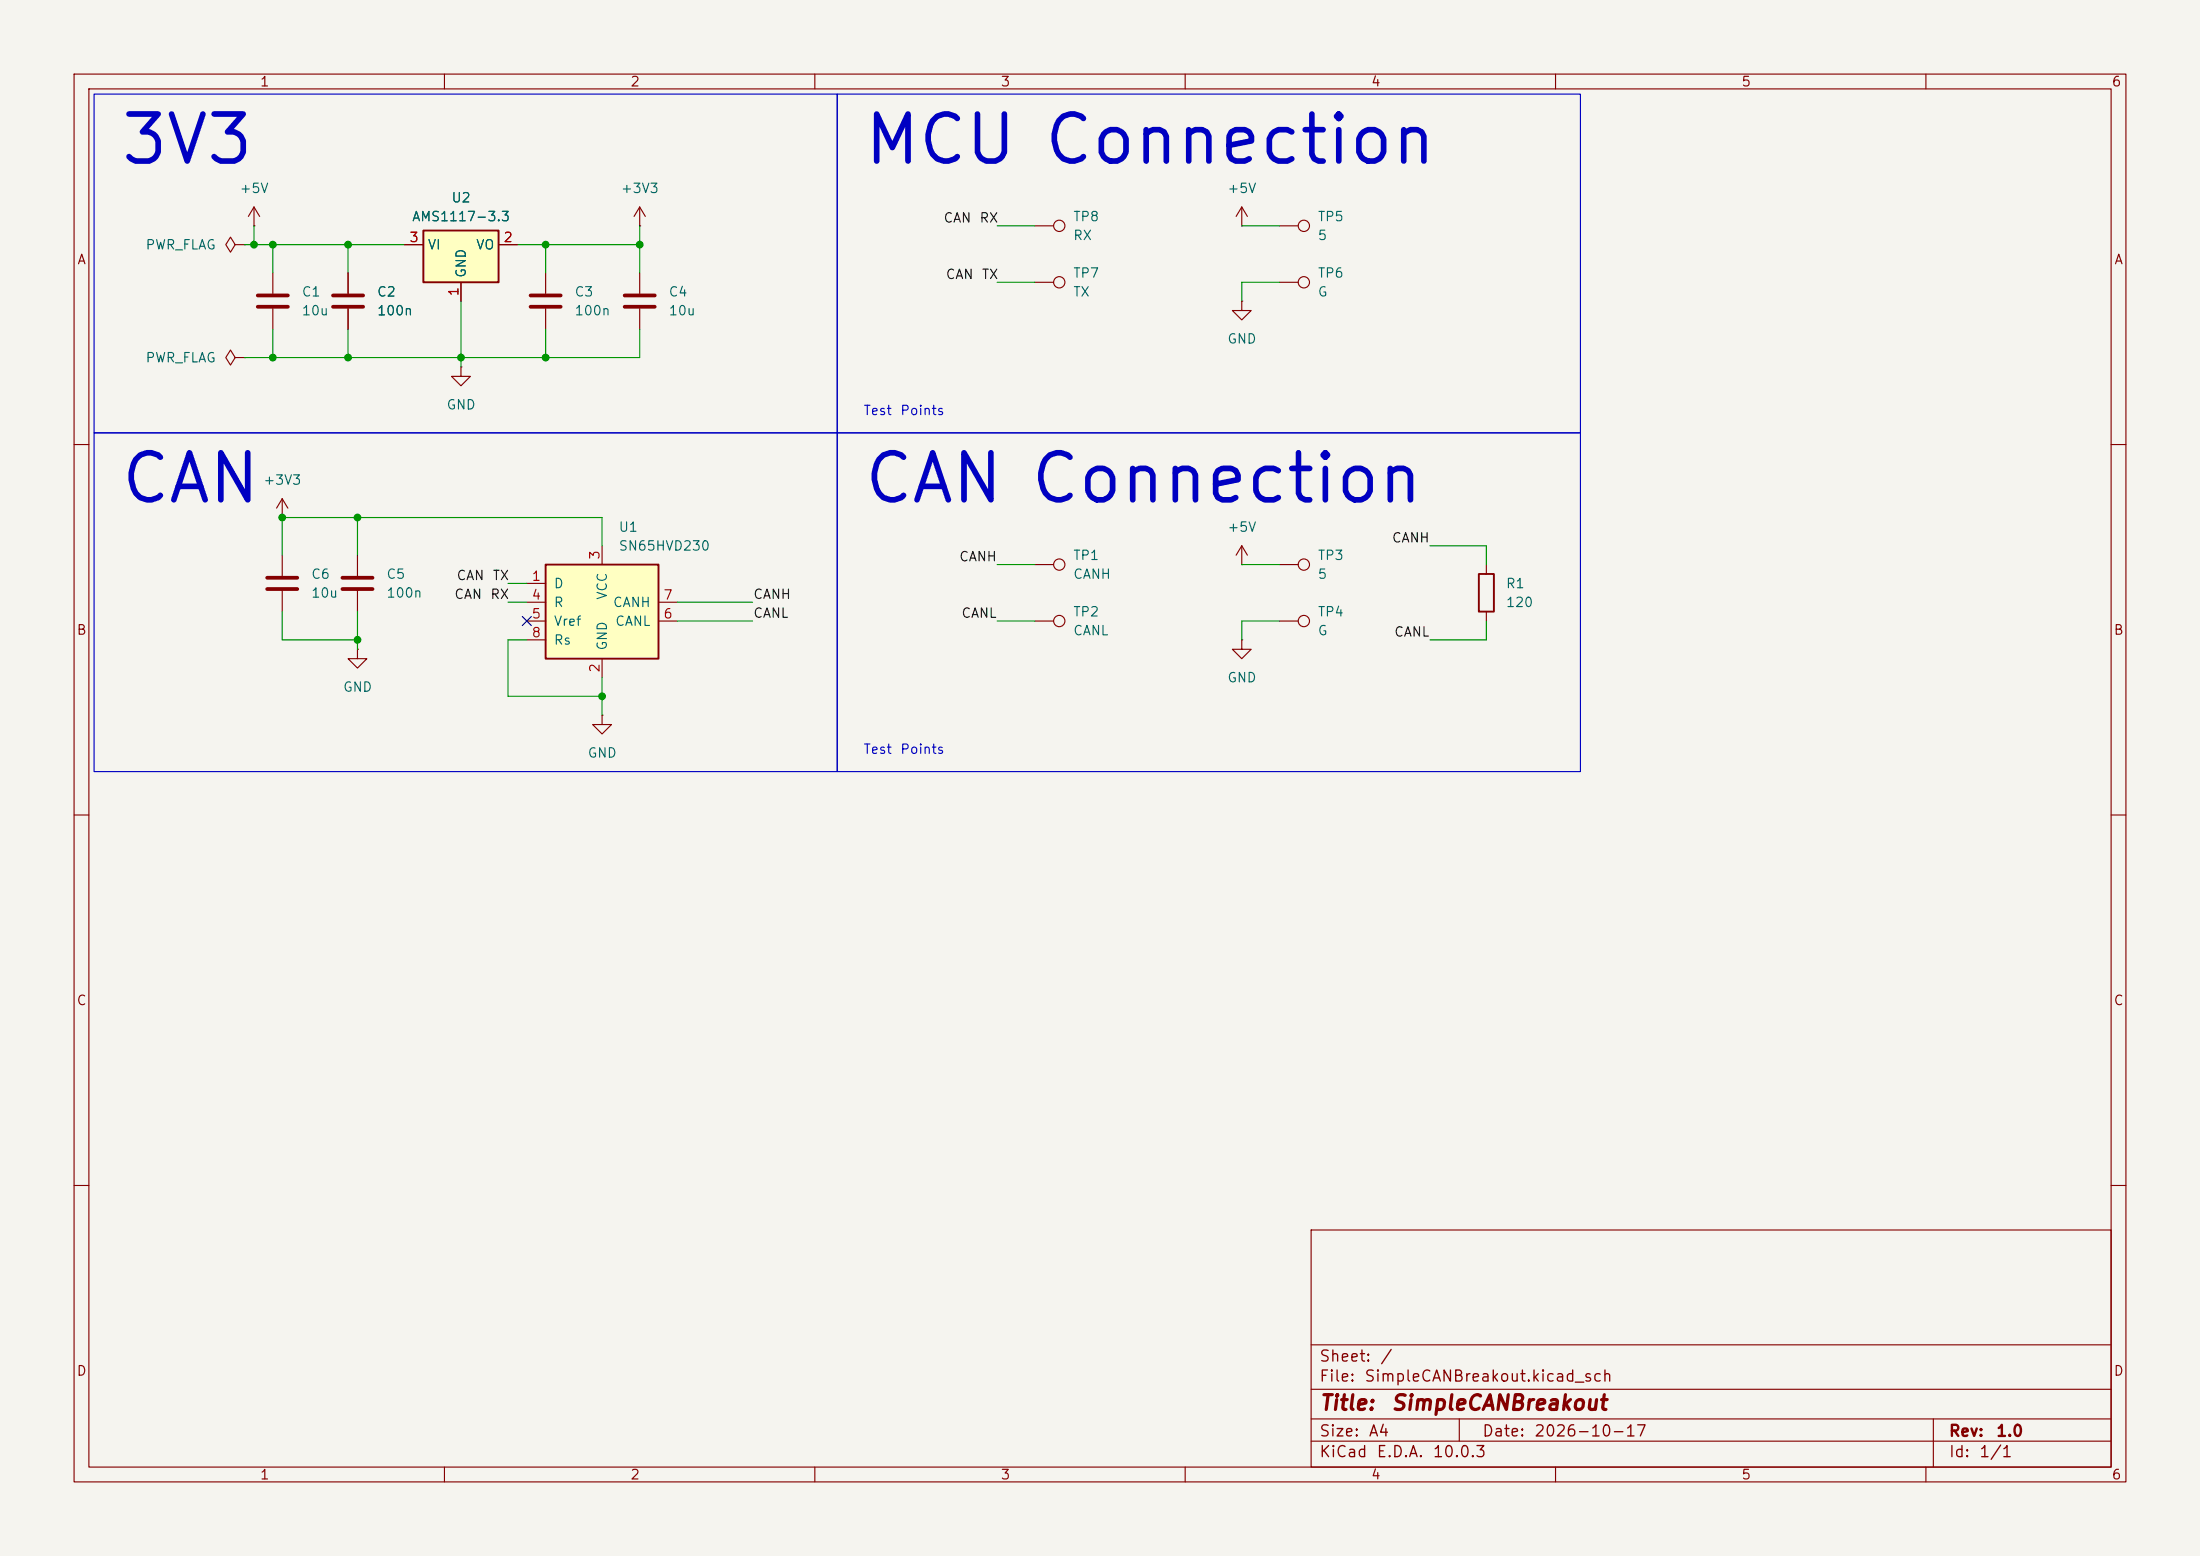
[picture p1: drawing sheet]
<svg xmlns="http://www.w3.org/2000/svg" width="297mm" height="210mm" viewBox="0 0 297 210" stroke-linecap="round" stroke-linejoin="round" font-family="sans-serif">
<path d="M0 0h297v210h-297z" fill="#f5f4ef" stroke="#f5f4ef" stroke-width=".14"/>
<g fill="none" stroke="#840000" stroke-width=".15">
<path d="M10 10h277v190h-277zM12 12h273v186h-273zM60 10v2M110 10v2M160 10v2M210 10v2M260 10v2M10 60h2M139.7 76.2h2.5M285 60h2M167.6 86.4v1.2h1.3l-1.3 1.3-1.2-1.3h1.2M167.6 86.4h.1"/>
<path d="M10 110h2M285 110h2M10 160h2M177 166h108v32h-108zM285 160h2M60 198v2M110 198v2M160 198v2M177 194.5h108M177 191.5h108M177 187.5h108M177 181.5h108"/>
<path d="M197 191.5v3M210 198v2M260 198v2M261 191.5v6.5"/>
<circle cx="143" cy="76.2" r=".76"/>
</g>
<path d="M57.1 31.1h10.2v7h-10.2z" fill="#ffffc2"/>
<path d="M57.1 31.1h10.2v7h-10.2z" fill="none" stroke="#840000" stroke-width=".25"/>
<g fill="none" stroke="#840000" stroke-width=".15">
<path d="M31.7 33l-.6-1-.6 1 .6 1 .6-1h1.3M33 33h.1M34.3 30.5h.1M34.3 27.9l-.8 1.3M34.3 27.9l.8 1.3M34.3 27.9v2.6M54.6 33h2.5M62.2 38.1v2.5M67.3 33h2.5M73.7 36.8v2.8M86.4 36.8v2.8M31.7 48.3l-.6-1.1-.6 1.1 .6 1 .6-1h1.3"/>
<path d="M33 48.3h.1M73.7 41.7v2.8M86.4 41.7v2.8M38.1 69.9h.1M38.1 67.3l-.8 1.3M38.1 67.3l.8 1.3M38.1 67.3v2.6M38.1 74.9v2.8M38.1 79.8v2.8M48.3 87.6v1.3h1.2l-1.2 1.3-1.3-1.3h1.3M48.3 87.6h.1M81.3 96.5v1.3h1.2l-1.2 1.3-1.3-1.3h1.3"/>
<path d="M81.3 96.5h.1"/>
</g>
<path d="M71.6 39.9h4.1M84.3 39.9h4.1M71.6 41.4h4.1M84.3 41.4h4.1M36.1 78h4M36.1 79.5h4" fill="none" stroke="#840000" stroke-width=".51"/>
<path d="M73.7 76.2h15.2v12.7h-15.2z" fill="#ffffc2"/>
<path d="M73.7 76.2h15.2v12.7h-15.2zM199.6 77.5h2.1v5.1h-2.1z" fill="none" stroke="#840000" stroke-width=".25"/>
<g fill="none" stroke="#840000" stroke-width=".15">
<path d="M36.8 36.8v2.8M47 36.8v2.8M54.6 33h2.5M62.2 38.1v2.5M67.3 33h2.5M86.4 30.5h.1M86.4 27.9l-.8 1.3M86.4 27.9l.7 1.3M86.4 27.9v2.6M139.7 30.5h2.5M139.7 38.1h2.5M167.6 30.5h.1"/>
<path d="M167.6 27.9v2.6M167.6 27.9l-.7 1.3M167.6 27.9l.8 1.3M172.7 30.5h2.6M172.7 38.1h2.6M36.8 41.7v2.8M47 41.7v2.8M62.2 49.5v1.3h1.3l-1.3 1.3-1.2-1.3h1.2M62.2 49.5h.1M167.6 40.6v1.3h1.3l-1.3 1.3-1.2-1.3h1.2M167.6 40.6h.1M48.3 74.9v2.8"/>
<path d="M48.3 79.8v2.8M71.1 78.7h2.6M81.3 73.7v2.5M167.6 76.2h.1M167.6 73.7l-.7 1.2M167.6 73.7l.8 1.2M167.6 73.7v2.5M172.7 76.2h2.6M200.7 76.2v1.3M71.1 81.3h2.6M71.1 83.8h2.6M71.1 86.4h2.6"/>
<path d="M81.3 88.9v2.5M88.9 81.3h2.5M88.9 83.8h2.5M139.7 83.8h2.5M172.7 83.8h2.6M200.7 82.6v1.2"/>
<circle cx="143" cy="38.1" r=".76"/>
<circle cx="143" cy="30.5" r=".76"/>
<circle cx="176" cy="38.1" r=".76"/>
<circle cx="176" cy="30.5" r=".76"/>
<circle cx="176" cy="76.2" r=".76"/>
<circle cx="143" cy="83.8" r=".76"/>
<circle cx="176" cy="83.8" r=".76"/>
</g>
<path d="M34.8 39.9h4.1M45 39.9h4M34.8 41.4h4.1M45 41.4h4M46.2 78h4.1M46.2 79.5h4.1" fill="none" stroke="#840000" stroke-width=".51"/>
<g fill="none" stroke="#009600" stroke-width=".15">
<path d="M33 33h21.6M34.3 30.5v2.5M36.8 33v3.8M47 33v3.8M69.8 33h16.6M73.7 33v3.8M86.4 30.5v6.3M134.6 38.1h5.1M134.6 30.5h5.1M167.6 30.5h5.1M172.7 38.1h-5.1v2.5M36.8 44.5v3.8"/>
<path d="M47 44.5v3.8M62.2 40.6v8.9M73.7 44.5v3.8M86.4 44.5v3.8h-53.4M48.3 69.9v5M68.6 78.7h2.5M81.3 73.7v-3.8h-43.2v5M134.6 76.2h5.1M167.6 76.2h5.1M193 73.7h7.7v2.5M38.1 82.6v3.8h10.2M48.3 82.6v5"/>
<path d="M68.6 81.3h2.5M71.1 86.4h-2.5v7.6h12.7M81.3 91.4v5.1M91.4 83.8h10.2M91.4 81.3h10.2M134.6 83.8h5.1M172.7 83.8h-5.1v2.6M200.7 83.8v2.6h-7.7"/>
</g>
<path d="M70.5 83.2l1.2 1.2M71.7 83.2l-1.2 1.2" fill="none" stroke="#000084" stroke-width=".15"/>
<path d="M12.7 12.7h100.3v45.7h-100.3zM113 12.7h100.4v45.7h-100.4zM12.7 58.4h100.3v45.7h-100.3zM113 58.4h100.4v45.7h-100.4z" fill="none" stroke="#0000c2" stroke-width=".15"/>
<g fill="#009600" stroke="#009600" stroke-width=".14">
<circle cx="86.4" cy="33" r=".46"/>
<circle cx="73.7" cy="33" r=".46"/>
<circle cx="81.3" cy="94" r=".46"/>
<circle cx="73.7" cy="48.3" r=".46"/>
<circle cx="62.2" cy="48.3" r=".46"/>
<circle cx="48.3" cy="86.4" r=".46"/>
<circle cx="48.3" cy="69.9" r=".46"/>
<circle cx="38.1" cy="69.9" r=".46"/>
<circle cx="36.8" cy="33" r=".46"/>
<circle cx="47" cy="33" r=".46"/>
<circle cx="36.8" cy="48.3" r=".46"/>
<circle cx="47" cy="48.3" r=".46"/>
<circle cx="34.3" cy="33" r=".46"/>
</g>
<g font-size="6.3" fill="#0000c2">
<text x="15.9" y="23.7">3V3</text>
<text x="116.2" y="23.7">MCU Connection</text>
<text x="15.9" y="69.4">CAN</text>
<text x="116.2" y="69.4">CAN Connection</text>
</g>
<g font-size="2" fill="#840000">
<text x="178" y="190.8">Title:</text>
<text x="187.7" y="190.8">SimpleCANBreakout</text>
</g>
<g font-size="1.5" fill="#840000">
<text x="178" y="184.2">Sheet:</text>
<text x="186.2" y="184.2">/</text>
<text x="178" y="186.9">File:</text>
<text x="184.1" y="186.9">SimpleCANBreakout.kicad_sch</text>
<text x="178" y="197.1">KiCad</text>
<text x="178" y="194.3">Size:</text>
<text x="184.7" y="194.3">A4</text>
<text x="185.7" y="197.1">E.D.A.</text>
<text x="193.3" y="197.1">10.0.3</text>
<text x="200" y="194.3">Date:</text>
<text x="207" y="194.3">2026-10-17</text>
<text x="263" y="194.3">Rev:</text>
<text x="263" y="197.1">Id:</text>
<text x="267.1" y="197.1">1/1</text>
<text x="269.4" y="194.3">1.0</text>
</g>
<g font-size="1.3" fill="#840000">
<text x="35" y="12">1</text>
<text x="85" y="12">2</text>
<text x="135" y="12">3</text>
<text x="185" y="12">4</text>
<text x="235" y="12">5</text>
<text x="285" y="12">6</text>
<text x="10.3" y="36">A</text>
<text x="285.3" y="36">A</text>
<text x="10.3" y="86">B</text>
<text x="285.3" y="86">B</text>
<text x="10.3" y="136">C</text>
<text x="285.3" y="136">C</text>
<text x="10.3" y="186">D</text>
<text x="285.3" y="186">D</text>
<text x="35" y="200">1</text>
<text x="85" y="200">2</text>
<text x="135" y="200">3</text>
<text x="185" y="200">4</text>
<text x="235" y="200">5</text>
<text x="285" y="200">6</text>
</g>
<g font-size="1.3" fill="#006464">
<text x="32.3" y="26.4">+5V</text>
<text x="60.9" y="27.6">U2</text>
<text x="83.7" y="26.4">+3V3</text>
<text x="165.6" y="26.4">+5V</text>
<text x="19.6" y="34">PWR_FLAG</text>
<text x="55.5" y="30.2">AMS1117-3.3</text>
<text x="57.7" y="34">VI</text>
<text x="64.2" y="34">VO</text>
<text x="144.8" y="30.2">TP8</text>
<text x="144.8" y="32.7">RX</text>
<text x="177.8" y="30.2">TP5</text>
<text x="177.8" y="32.7">5</text>
<text x="40.6" y="40.3">C1</text>
<text x="50.8" y="40.3">C2</text>
<text x="63.2" y="37.6" transform="rotate(-90 63.2 37.6)">GND</text>
<text x="77.5" y="40.3">C3</text>
<text x="90.2" y="40.3">C4</text>
<text x="144.8" y="37.8">TP7</text>
<text x="144.8" y="40.3">TX</text>
<text x="177.8" y="37.8">TP6</text>
<text x="177.8" y="40.3">G</text>
<text x="40.6" y="42.9">10u</text>
<text x="50.8" y="42.9">100n</text>
<text x="77.5" y="42.9">100n</text>
<text x="90.2" y="42.9">10u</text>
<text x="165.6" y="46.7">GND</text>
<text x="19.6" y="49.2">PWR_FLAG</text>
<text x="60.2" y="55.6">GND</text>
<text x="35.5" y="65.7">+3V3</text>
<text x="83.4" y="72.1">U1</text>
<text x="83.4" y="74.6">SN65HVD230</text>
<text x="144.8" y="75.9">TP1</text>
<text x="165.6" y="72.1">+5V</text>
<text x="177.8" y="75.9">TP3</text>
<text x="41.9" y="78.4">C6</text>
<text x="41.9" y="81">10u</text>
<text x="52.1" y="78.4">C5</text>
<text x="52.1" y="81">100n</text>
<text x="74.7" y="79.7">D</text>
<text x="74.7" y="82.3">R</text>
<text x="82.3" y="81" transform="rotate(-90 82.3 81)">VCC</text>
<text x="82.7" y="82.3">CANH</text>
<text x="144.8" y="83.5">TP2</text>
<text x="144.8" y="78.4">CANH</text>
<text x="177.8" y="78.4">5</text>
<text x="177.8" y="83.5">TP4</text>
<text x="203.2" y="79.7">R1</text>
<text x="203.2" y="82.3">120</text>
<text x="74.7" y="84.8">Vref</text>
<text x="74.7" y="87.3">Rs</text>
<text x="82.3" y="87.9" transform="rotate(-90 82.3 87.9)">GND</text>
<text x="83" y="84.8">CANL</text>
<text x="144.8" y="86.1">CANL</text>
<text x="177.8" y="86.1">G</text>
<text x="46.2" y="93.7">GND</text>
<text x="165.6" y="92.4">GND</text>
<text x="79.2" y="102.6">GND</text>
</g>
<g font-size="1.3" fill="#a90000">
<text x="55.2" y="33">3</text>
<text x="67.9" y="33">2</text>
<text x="62.2" y="40.1" transform="rotate(-90 62.2 40.1)">1</text>
<text x="81.3" y="75.6" transform="rotate(-90 81.3 75.6)">3</text>
<text x="71.7" y="78.7">1</text>
<text x="71.7" y="81.3">4</text>
<text x="71.7" y="83.8">5</text>
<text x="89.5" y="83.8">6</text>
<text x="89.5" y="81.3">7</text>
<text x="71.7" y="86.3">8</text>
<text x="81.3" y="90.9" transform="rotate(-90 81.3 90.9)">2</text>
</g>
<g font-size="1.3" fill="#0f0f0f">
<text x="127.3" y="30.4">CAN</text>
<text x="132.1" y="30.4">RX</text>
<text x="127.6" y="38">CAN</text>
<text x="132.4" y="38">TX</text>
<text x="129.4" y="76.1">CANH</text>
<text x="187.8" y="73.5">CANH</text>
<text x="61.2" y="81.2">CAN</text>
<text x="61.5" y="78.6">CAN</text>
<text x="66.1" y="81.2">RX</text>
<text x="66.4" y="78.6">TX</text>
<text x="101.6" y="83.7">CANL</text>
<text x="101.6" y="81.2">CANH</text>
<text x="129.7" y="83.7">CANL</text>
<text x="188.1" y="86.2">CANL</text>
</g>
<g font-size="1.3" fill="#0000c2">
<text x="116.5" y="56.3">Test</text>
<text x="121.4" y="56.3">Points</text>
<text x="116.5" y="102.1">Test</text>
<text x="121.4" y="102.1">Points</text>
</g>
</svg>
